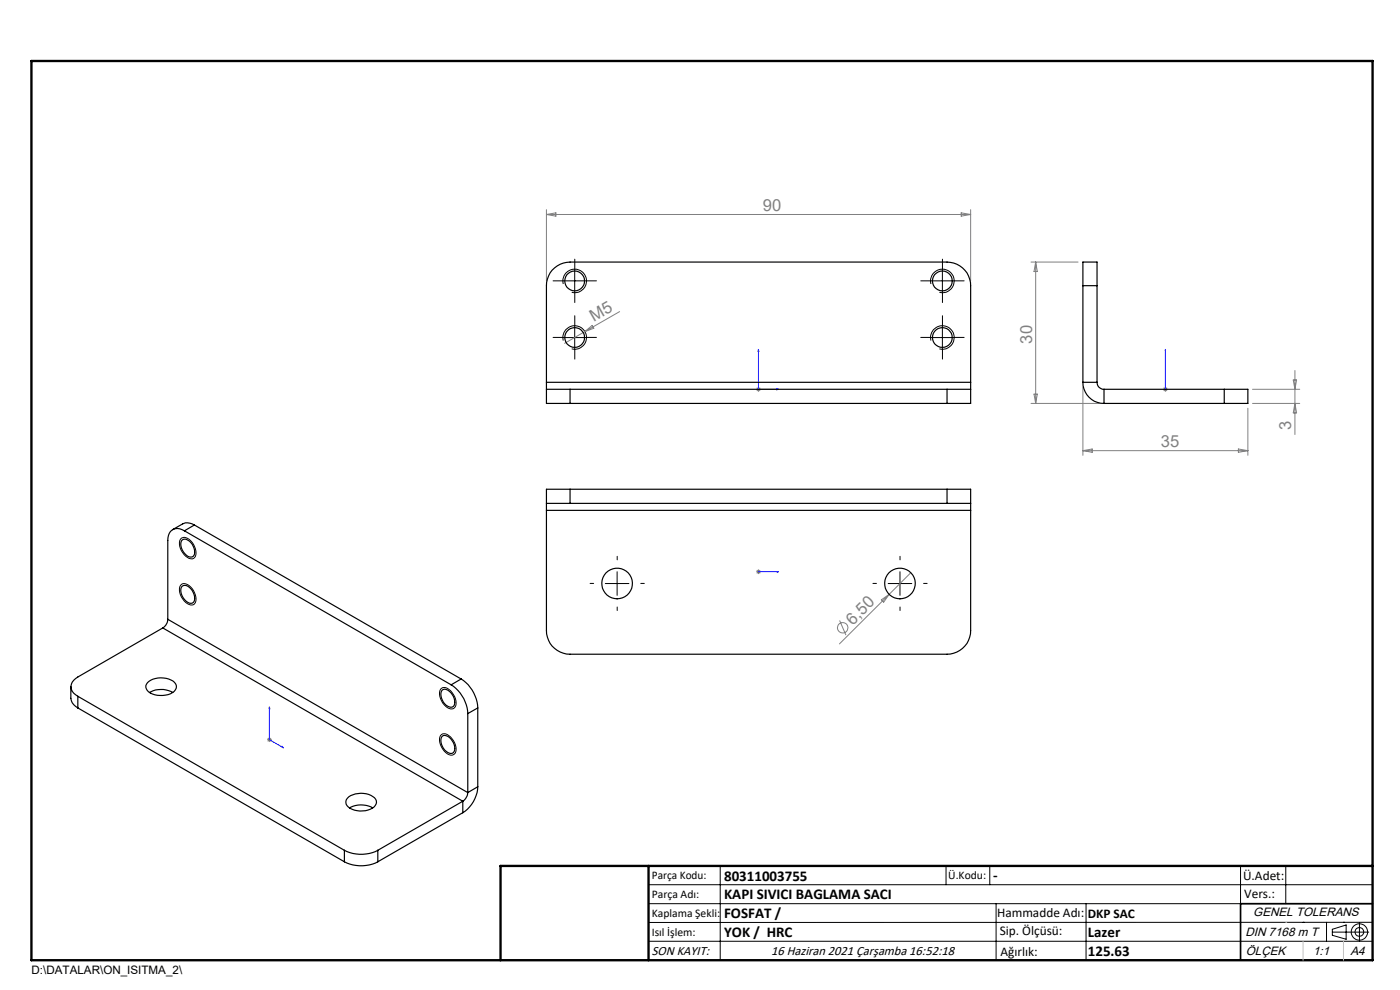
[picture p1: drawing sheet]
<svg xmlns="http://www.w3.org/2000/svg" width="297mm" height="210mm" viewBox="0 0 297 210" stroke-linecap="round" stroke-linejoin="round" font-family="sans-serif">
<g fill="none" stroke="#808080" stroke-width=".21">
<path d="M115.9 44.5v15.1M115.9 45.5h90M115.9 45.5l2-.4v.8zM203.9 45.1l2 .4-2 .4zM205.9 44.5v15.1M218.7 55.6h10M219.7 55.6v30M219.7 55.6l.4 2h-.7zM124.1 70.3l-4.3 2.5M124.1 70.3l1.5-1.3 .4 .6zM131.4 66.1l-7.3 4.2M274.7 78.6v13.6"/>
<path d="M160.4 82.6h1M160.5 82.2l.8 .7M160.9 82.1v1M161.3 82.2l-.8 .7M218.7 85.6h14.5M219.4 83.6h.7l-.4 2zM229.7 82.1v14.5M229.7 95.6h35M229.7 95.6l2-.4v.7zM246.7 82.6h1M246.9 82.2l.7 .7M247.2 82.1v1"/>
<path d="M247.6 82.2l-.7 .7M262.7 95.2l2 .4-2 .3zM264.7 86.6v10M265.7 82.6h10M265.7 85.6h10M274.4 80.6h.7l-.4 2zM274.7 85.6l.4 2h-.7zM160.4 121.3h1M160.5 120.9l.8 .7M160.9 120.8v1M161.3 120.9l-.8 .7M178.1 131.6l1.4 3.1"/>
<path d="M187 127.2l1.6-1.1-1.1 1.6zM193.2 121.5l-15.1 15.1M56.7 156.9h1M56.8 156.6l.7 .7M57.1 156.4v1M57.5 156.6l-.7 .7"/>
<circle cx="178.8" cy="133.2" r="1.1"/>
</g>
<g fill="none" stroke="#000" stroke-width=".21">
<path d="M119.4 59.6h5M121.9 57.1v5M197.4 59.6h5M199.9 57.1v5M119.4 71.6h5M119.5 72.2a2.5 2.5 0 0 1 2.2-3.1 2.5 2.5 0 0 1 2.7 2.7 2.5 2.5 0 0 1-3.1 2.2M119.5 60.2a2.51 2.51 0 0 1 2.2-3.1 2.51 2.51 0 0 1 2.7 2.7 2.51 2.51 0 0 1-3.1 2.2M121.9 69.1v5M197.4 71.6h5M197.5 60.2a2.51 2.51 0 0 1 2.2-3.1 2.51 2.51 0 0 1 2.7 2.7 2.51 2.51 0 0 1-3.1 2.2M197.5 72.2a2.5 2.5 0 0 1 2.2-3.1 2.5 2.5 0 0 1 2.7 2.7 2.5 2.5 0 0 1-3.1 2.2M199.9 69.1v5"/>
<path d="M38.5 114.2a2.11 2.11 0 0 1 2.6 1.3 2.27 2.27 0 0 1 0 3 2.43 2.43 0 0 1-2.6-1.7l-.4-1.3a1.44 1.44 0 0 1 .4-1.3zM38.5 124a2.11 2.11 0 0 1 2.6 1.3 2.27 2.27 0 0 1 0 3 2.43 2.43 0 0 1-2.6-1.7l-.4-1.3a1.44 1.44 0 0 1 .4-1.3zM128.4 123.8h5M130.9 121.3v5M188.4 123.8h5M190.9 121.3v5M93.5 146.2a1.19 1.19 0 0 1 1.7 .1 3.1 3.1 0 0 1 1.2 3.8 1.48 1.48 0 0 1-2.2-.6 3.1 3.1 0 0 1-.7-3.3zM93.7 155.8a2.02 2.02 0 0 1 2.5 1.3 2.16 2.16 0 0 1 0 3 2.26 2.26 0 0 1-2.5-1.6l-.5-1.4a1.44 1.44 0 0 1 .5-1.3zM137.6 187.7h153.6M137.6 191.7h153.6M137.6 199.7h153.6M152.8 183.7v20"/>
<path d="M200.7 183.7v4M210 183.7v4M211.3 191.7v12M230.4 191.7v12M263.2 183.7v20M272.8 183.7v8M276.4 195.6h.1M281.4 195.6v4.1M282.6 197.7h7.8M282.6 197.1l3-.9v3l-3-.8zM285 195.6h.1M288.4 195.8v3.8"/>
<path d="M291.2 195.6l-153.6 .1"/>
<circle cx="288.4" cy="197.7" r="1.74"/>
<circle cx="288.4" cy="197.7" r=".93"/>
</g>
<g fill="none" stroke="#00f" stroke-width=".21">
<path d="M160.9 74.1l.1 .4h-.2zM160.9 74.1v8.5h4.3M247.2 74.1v.4v-.4M247.2 74.1v8.5M164.7 82.5l.5 .1-.5 .1zM247.2 82.5v.2zM247.2 82.6h.1M160.8 121.3h.2zM160.9 121.3h.1M160.9 121.3h4.3M165.2 121.3h-.5h.5M57.1 150v6.9l3 1.7"/>
<path d="M57.1 150l.2 .3h-.2zM59.9 158.4l.2 .2-.2-.1z"/>
</g>
<g fill="none" stroke="#000" stroke-width=".21" stroke-dasharray="15.2 1.3 1.3 1.3">
<path d="M119.4 59.6h-2.1M121.9 57.1v-2.1M124.4 59.6h2.1M197.4 59.6h-2.1M199.9 57.1v-2.1M202.4 59.6h2.1M119.4 71.6h-2.1M121.9 69.1v-2.1M121.9 74.1v2.1M121.9 62.1v2.1M124.4 71.6h2.1M197.4 71.6h-2.1"/>
<path d="M199.9 62.1v2.1M199.9 69.1v-2.1M199.9 74.1v2.1M202.4 71.6h2.1M130.9 118.8v-.8M190.9 118.8v-.8M125.9 123.8h-.7M130.9 128.8v.7M135.9 123.8h.8M185.9 123.8h-.7M190.9 128.8v.7M195.9 123.8h.8"/>
</g>
<path d="M106.2 203.7h185" fill="none" stroke="#000" stroke-width=".25"/>
<path d="M291.2 191.7h-28v12" fill="none" stroke="#000" stroke-width=".35"/>
<path d="M6.7 12.9h284.5v190.8h-284.5zM137.6 183.7v20M291.2 183.7h-185v20" fill="none" stroke="#000" stroke-width=".5"/>
<path d="M272.8 195.6h.1M276.4 199.7v4M285 199.7v4" fill="none" stroke="#c0c0c0" stroke-width=".21"/>
<g fill="#00f">
<path d="M59.9 158.4l.2 .2-.2-.1zM57.1 150l.2 .3h-.2zM164.7 82.5l.5 .1-.5 .1zM160.9 74.1l.1 .4h-.2z"/>
<path d="M164.7 121.3h.5zM160.8 121.3h.2z"/>
<path d="M247.2 82.5v.2zM247.2 74.1v.4z"/>
</g>
<g fill="none" stroke="#000" stroke-width=".25">
<path d="M229.7 60.6v-5h3v5M229.7 60.6v20.5M229.7 60.6h3M232.7 60.6v20.5M115.9 82.6h5M115.9 82.6v3h5M115.9 81.1v1.5M115.9 81.1v-20.5a5 5 0 0 1 5-5h80a5 5 0 0 1 5 5v20.5M115.9 81.1h90M120.9 82.6v3M120.9 82.6h80M120.9 85.6h80"/>
<path d="M200.9 82.6h5M200.9 82.6v3M205.9 82.6v3h-5M205.9 81.1v1.5M229.7 81.1a4.5 4.5 0 0 0 4.5 4.5M229.7 81.1h3M232.7 81.1a1.45 1.45 0 0 0 1.5 1.5M234.2 82.6h25.5M234.2 85.6h25.5M234.2 82.6v3M259.7 82.6h5v3h-5M259.7 82.6v3"/>
<path d="M38.7 114.5a1.85 1.85 0 0 1 2.3 1.4l.3 .8a1.02 1.02 0 0 1-.4 1.4 1.02 1.02 0 0 1-1.4-.4 2.59 2.59 0 0 1-.8-3.2zM39.1 112.6a2.15 2.15 0 0 0-2.5-.2 2.15 2.15 0 0 0-1 2.2v16.8M39.1 112.6l56.6 32.7M41.2 111.4l-.5-.3a2.41 2.41 0 0 0-1.9 0l-2.2 1.3M41.2 111.4l-2.1 1.2M41.2 111.4l56.6 32.6M115.9 106.8h5M115.9 106.8v1.5M115.9 108.3v25.5a5 5 0 0 0 5 5h80a5 5 0 0 0 5-5v-25.5M115.9 108.3h90M120.9 103.8h-5v3M120.9 103.8v3"/>
<path d="M120.9 103.8h80M120.9 106.8h80M200.9 106.8h5M200.9 103.8h5v3M200.9 103.8v3M205.9 106.8v1.5M34.5 133.2l-18 10.4a2.17 2.17 0 0 0-1.4 2.1 2.17 2.17 0 0 0 1.4 2M34.5 133.2l63.7 36.8M35.6 131.4a2.33 2.33 0 0 1-1.1 1.8M35.6 131.4l63.6 36.7M38.7 124.3a1.78 1.78 0 0 1 2.3 1.4l.3 .8a1.02 1.02 0 0 1-.4 1.4 1.02 1.02 0 0 1-1.4-.3 2.59 2.59 0 0 1-.8-3.3zM15 145.7l.1 2.6a2.51 2.51 0 0 0 1.4 1.9"/>
<path d="M16.5 147.7l56.6 32.7M16.5 147.7v2.5M16.5 150.2l56.6 32.6M31.3 144.8a4.6 4.6 0 0 1 5.7-.1 1.46 1.46 0 0 1-.8 2.5 4.6 4.6 0 0 1-5-.8 1.18 1.18 0 0 1 .1-1.6zM31.7 146.9a5.1 5.1 0 0 1 5 0M93.8 146.4a1.85 1.85 0 0 1 2.4 1.3l.2 .9a1.04 1.04 0 0 1-.4 1.3 1.04 1.04 0 0 1-1.3-.3 2.66 2.66 0 0 1-.9-3.2zM93.8 156.2a1.85 1.85 0 0 1 2.4 1.3l.2 .9a1.04 1.04 0 0 1-.4 1.3 1.04 1.04 0 0 1-1.3-.3 2.6 2.6 0 0 1-.9-3.2zM95.7 145.3a7.9 7.9 0 0 1 3.5 6.1M97.8 144a7.7 7.7 0 0 1 3.6 6.2M97.8 144l-2.1 1.3M99.2 151.4v16.7M101.4 150.2l-2.2 1.2"/>
<path d="M101.4 150.2v16.7M73.7 169.3a4.5 4.5 0 0 1 6 .2 1.49 1.49 0 0 1-1.1 2.2 4.7 4.7 0 0 1-4.9-.8 1.23 1.23 0 0 1 0-1.6zM74.2 171.4a5 5 0 0 1 4.9 0M98.2 170l-18 10.4M98.2 170v2.4M98.2 172.4l-18 10.4M99.2 168.1a2.49 2.49 0 0 1-1 1.9M101.4 166.9a6.9 6.9 0 0 1-3.2 5.5M101.4 166.9l-2.2 1.2M73.1 180.4a7.8 7.8 0 0 0 7.1 0M73.1 182.8a7.8 7.8 0 0 0 7.1 0M73.1 180.4v2.4"/>
<path d="M80.2 180.4v2.4"/>
<circle cx="121.9" cy="59.6" r="2.09"/>
<circle cx="199.9" cy="59.6" r="2.09"/>
<circle cx="121.9" cy="71.6" r="2.09"/>
<circle cx="199.9" cy="71.6" r="2.09"/>
<circle cx="130.9" cy="123.8" r="3.3"/>
<circle cx="190.9" cy="123.8" r="3.3"/>
</g>
<g font-size="3.5" fill="#808080">
<text x="161.8" y="44.7">90</text>
<text x="126" y="68.4" transform="rotate(-30 126 68.4)">M5</text>
<text x="218.9" y="72.9" transform="rotate(-90 218.9 72.9)">30</text>
<text x="246.3" y="94.8">35</text>
<text x="273.9" y="91.2" transform="rotate(-90 273.9 91.2)">3</text>
<text x="180.9" y="132.7" transform="rotate(-45 180.9 132.7)">6,50</text>
</g>
<g font-size="3.2">
<text x="153.6" y="186.8">80311003755</text>
<text x="153.6" y="190.8">KAPI SIVICI BAGLAMA SACI</text>
<text x="210.7" y="186.6">-</text>
<text x="153.6" y="194.8">FOSFAT /</text>
<text x="153.6" y="198.8">YOK / HRC</text>
<text x="230.8" y="198.7">Lazer</text>
<text x="230.8" y="202.8">125.63</text>
</g>
<g font-size="2.8">
<text x="263.7" y="186.7">Ü.Adet:</text>
<text x="263.9" y="190.5">Vers.:</text>
<text x="211.5" y="194.5">Hammadde Adı:</text>
<text x="230.8" y="194.7">DKP SAC</text>
<text x="138.3" y="202.6">SON KAYIT:</text>
<text x="163.6" y="202.6">16 Haziran 2021 Çarşamba 16:52:18</text>
<text x="212.1" y="198.4">Sip. Ölçüsü:</text>
<text x="212.2" y="202.7">Ağırlık:</text>
</g>
<g font-size="2.6">
<text x="265.9" y="194.4">GENEL TOLERANS</text>
<text x="264.2" y="198.5">DIN 7168 m T</text>
<text x="264.3" y="202.6">ÖLÇEK</text>
<text x="278.5" y="202.6">1:1</text>
<text x="286.5" y="202.6">A4</text>
</g>
<g font-size="2.5">
<text x="138.3" y="186.4">Parça Kodu:</text>
<text x="138.3" y="190.5">Parça Adı:</text>
<text x="201.2" y="186.5">Ü.Kodu:</text>
<text x="138.3" y="194.5">Kaplama Şekli:</text>
<text x="138.3" y="198.6">Isıl İşlem:</text>
<text x="6.7" y="206.7">D:\DATALAR\ON_ISITMA_2\</text>
</g>
</svg>
